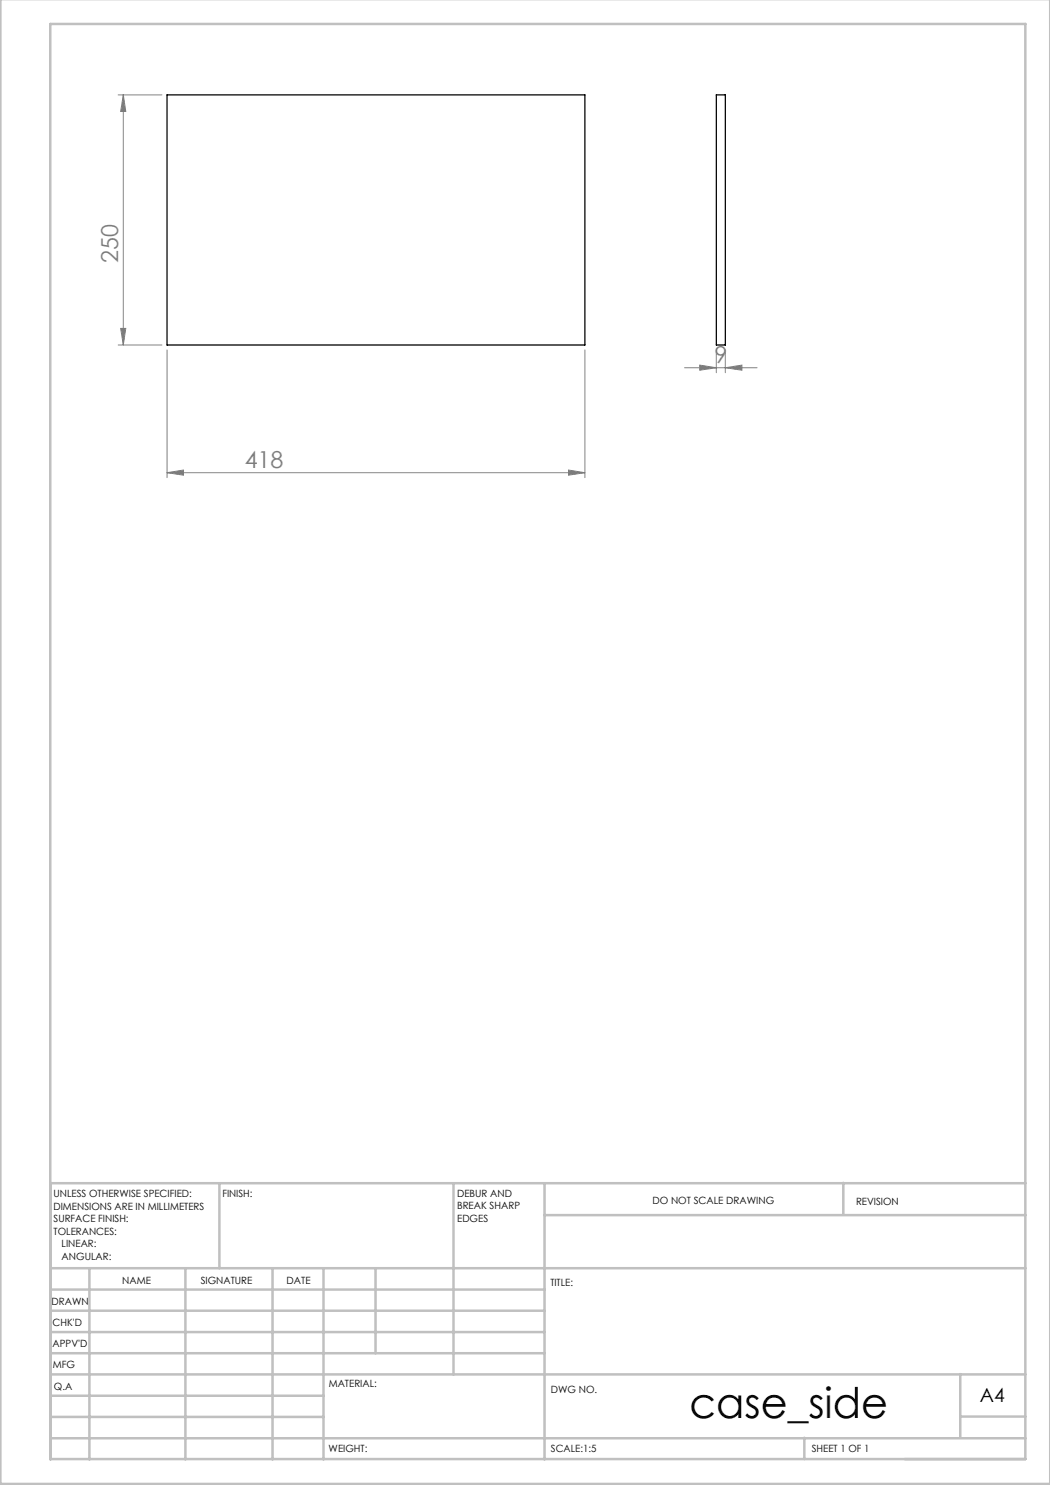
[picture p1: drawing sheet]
<svg xmlns="http://www.w3.org/2000/svg" width="210mm" height="297mm" viewBox="0 0 210 297" stroke-linecap="round" stroke-linejoin="round" font-family="sans-serif">
<g fill="none" stroke="#808080" stroke-width=".2">
<path d="M23.6 19h8.8M24.7 19l.5 3.3h-1.1zM24.7 19v50M23.6 69h8.8M24.1 65.7h1.1l-.5 3.3zM33.4 70v25.5M117 70v25.5M136.9 73.6h14.5M139.9 73l3.4 .6-3.4 .4zM143.3 70v4.5M145.1 73.6l3.3-.6v1zM145.1 70v4.5"/>
<path d="M33.4 94.5l3.3-.5v1zM33.4 94.5h83.6M113.7 94l3.3 .5-3.3 .5z"/>
</g>
<g fill="none" stroke="#c0c0c0" stroke-width=".5">
<path d="M.1 -.1v296.9h209.9v-296.9M10.1 4.8h195v287h-195zM43.9 236.6v17M90.7 236.6v38.3M108.9 236.6v55.3M168.7 236.6v6.3M205.1 236.6h-195v55.3M10.1 253.6h195M10.1 257.9h98.8M17.9 253.6v38.3M37.1 253.6v38.3M54.5 253.6v38.3"/>
<path d="M64.7 253.6v38.3M75.1 253.6v17M108.9 243h96.2M10.1 270.6h98.8M10.1 266.4h98.8M10.1 262.1h98.8M10.1 279.1h54.6M10.1 274.9h195M192.1 274.8v12.7M10.1 287.7h195M10.1 283.4h54.6M160.9 287.5v4.3"/>
<path d="M192.1 283.3h13"/>
</g>
<g fill="#808080">
<path d="M33.4 94.5l3.3-.5v1zM113.7 94l3.3 .5-3.3 .5zM139.9 73l3.4 .6-3.4 .4zM145.1 73.6l3.3-.6v1z"/>
<path d="M24.7 19l.5 3.3h-1.1zM24.1 65.7h1.1l-.5 3.3z"/>
</g>
<path d="M33.4 19h83.6v50h-83.6zM143.3 19h1.8v50h-1.8z" fill="none" stroke="#000" stroke-width=".25"/>
<text font-size="8.5" x="137.9" y="283.5">case_side</text>
<g font-size="4.7" fill="#808080">
<text x="23.6" y="52.5" transform="rotate(-90 23.6 52.5)">250</text>
<text x="142.9" y="72.5">9</text>
<text x="48.9" y="93.5">418</text>
</g>
<text font-size="3.9" x="196" y="280.4">A4</text>
<g font-size="2">
<text x="10.7" y="239.5">UNLESS OTHERWISE SPECIFIED:</text>
<text x="44.5" y="239.5">FINISH:</text>
<text x="91.4" y="239.4">DEBUR AND</text>
<text x="10.7" y="242">DIMENSIONS ARE IN MILLIMETERS</text>
<text x="10.7" y="244.5">SURFACE FINISH:</text>
<text x="91.4" y="241.9">BREAK SHARP</text>
<text x="91.4" y="244.4">EDGES</text>
<text x="130.5" y="240.8">DO NOT SCALE DRAWING</text>
<text x="171.2" y="241">REVISION</text>
<text x="10.7" y="247">TOLERANCES:</text>
<text x="12.3" y="249.5">LINEAR:</text>
<text x="12.3" y="252">ANGULAR:</text>
<text x="24.4" y="256.9">NAME</text>
<text x="40.1" y="256.8">SIGNATURE</text>
<text x="57.3" y="256.8">DATE</text>
<text x="110.1" y="257.1">TITLE:</text>
<text x="10.3" y="260.9">DRAWN</text>
<text x="10.5" y="269.3">APPV'D</text>
<text x="10.5" y="265.2">CHK'D</text>
<text x="10.6" y="273.6">MFG</text>
<text x="10.8" y="278">Q.A</text>
<text x="65.8" y="277.4">MATERIAL:</text>
<text x="110.2" y="278.5">DWG NO.</text>
<text x="65.7" y="290.4">WEIGHT:</text>
<text x="110.2" y="290.5">SCALE:1:5</text>
<text x="162.4" y="290.4">SHEET 1 OF 1</text>
</g>
</svg>
